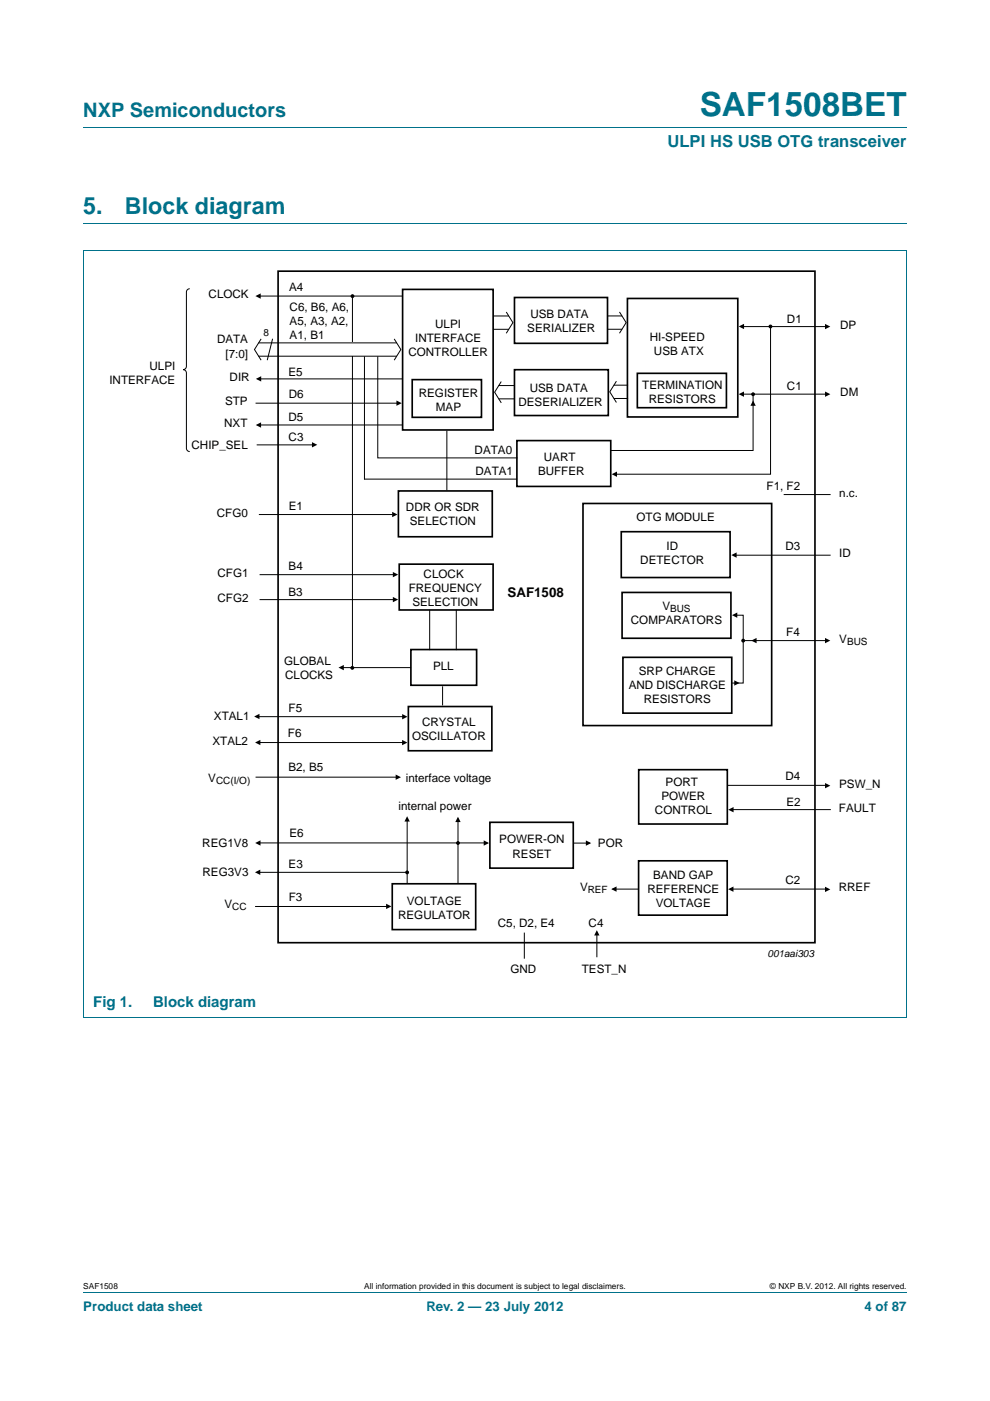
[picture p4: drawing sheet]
<svg xmlns="http://www.w3.org/2000/svg" width="210mm" height="297mm" viewBox="0 0 210 297" stroke-linecap="round" stroke-linejoin="round" font-family="sans-serif">
<path d="M17.7 27h174.6M17.6 53.1h174.7M17.7 47.4h174.6M17.7 53.1v162.5M192.3 53.1v162.5M17.6 215.7h174.7M17.7 273.9h174.6" fill="none" stroke="#00718a" stroke-width=".21"/>
<path d="M74.8 62.7v79" fill="none" stroke="#000" stroke-width=".21"/>
<path d="M73.8 72.5h2.1v3h-2.1z" fill="#fff"/>
<path d="M59 57.5h113.9v142.4h-113.9zM85.4 61.4h19.2v29.8h-19.2zM109.1 63.1h19.8v9.7h-19.8zM109.1 78.4h19.9v9.7h-19.9zM133.1 63.3h23.4v25.1h-23.4zM87.4 80.5h14.7v8h-14.7z" fill="none" stroke="#000" stroke-width=".35"/>
<path d="M54.5 62.8h30.9M57.8 71.8l-1.1 4.6M157.2 69.2h18.1M54.2 85.5h30.1M54.6 90.1h30.7M54.6 80.3h30.7M157.6 83.6h18.1" fill="none" stroke="#000" stroke-width=".21"/>
<path d="M135.2 79.2h18.9v7.2h-18.9z" fill="none" stroke="#000" stroke-width=".35"/>
<g fill="none" stroke="#000" stroke-width=".35">
<path d="M109.6 93.4h19.9v9.7h-19.9zM84.5 104.1h19.9v9.7h-19.9zM84.7 119.6h19.9v9.7h-19.9zM123.7 106.7h40v47.1h-40zM131.8 112.7h23.1v9.7h-23.1zM87.2 137.7h13.9v7.6h-13.9zM131.9 125.6h23.1v9.7h-23.1zM132.1 139.4h23.1v11.8h-23.1zM86.6 149.8h17.7v9.4h-17.7zM103.9 174.3h17.7v9.8h-17.7zM135.5 163.2h18.8v11.5h-18.8zM83.2 187.4h17.7v9.7h-17.7z"/>
<path d="M135.4 182.5h18.8v11.5h-18.8z"/>
</g>
<g fill="none" stroke="#000" stroke-width=".21">
<path d="M40.2 61.2a.7 .7 0 0 0-.7 .7v15.8a.7 .7 0 0 1-.7 .7 .7 .7 0 0 1 .7 .7v15.9a.7 .7 0 0 0 .7 .7M54.8 75.5h29.4M54.8 72.7h29.4M55.4 71.9l-1.4 2.2 1.4 2.3M77.3 75.6v26.1M80.1 75.6v21.5h29.7M83.6 71.9l1.4 2.2-1.4 2.3M104.6 67h3.3M104.6 69.8h3.3M107.4 66.1l1.4 2.3-1.4 2.3M128.9 69.8h3.1M128.9 67h3.1"/>
<path d="M131.4 66.1l1.4 2.3-1.4 2.3M163.4 69.5v31h-32.7M54.4 94.3h12.3M94.8 91.3v12.6M105.8 81.7h3.3M105.8 84.6h3.3M106.3 80.9l-1.4 2.3 1.4 2.2M130.2 84.5h3M130.2 81.7h3M130.7 80.8l-1.4 2.3 1.4 2.2M159.7 83.5v12h-30.3M54.9 109.1h28.4"/>
<path d="M77.2 101.6h32.5M155.6 117.7h20.6M166.2 104.9h10M55.1 121.8h28.3M55.1 127.1h28.3M91.1 129.3v8.5M96.8 129.3v8.5M156.1 130.4h1.5v14.4h-2.3M157.6 135.8h17.7M54.2 151.9h31.7M54.8 157.4h30.8M72.6 141.5h14.6"/>
<path d="M93.9 145.5v4.1M54.2 164.8h30.4M55.1 178.7h48.3M86.4 173.5v13.8M97.1 173.5v13.9M121.7 178.8h3.4M154.3 166.5h21.3M155 171.7h21.2M54.1 192.2h28.1M55.1 185h31.3M111.2 197.7v5.6M126.6 197.6v5.4"/>
<path d="M129.9 188.5h5.5M154.9 188.5h20.6"/>
</g>
<g fill="#000">
<path d="M54.2 62.8l1.1-.6v1.1zM156.7 69.2l1.1-.5v1.1zM175 68.7l1.1 .5-1.1 .6zM54.2 90.1l1.2-.6v1.2zM54.3 80.3l1.1-.5v1.1zM66.2 93.7l1.1 .6-1.1 .6zM84.1 84.9l1.1 .6-1.1 .5zM156.7 83.6l1.1-.6v1.1zM159.7 84.9l.6 1.1h-1.1zM175 83l1.1 .6-1.1 .5zM83.2 108.5l1.1 .6-1.1 .6zM129.7 100.5l1.2-.5v1.1z"/>
<path d="M155.1 117.7l1.1-.6v1.2zM83.3 121.3l1.2 .5-1.2 .6zM83.3 126.6l1.2 .5-1.2 .6zM155.2 130.4l1.2-.5v1.1zM159.3 135.8l1.2-.5v1.1zM175 135.3l1.1 .5-1.1 .6zM53.9 151.9l1.1-.6v1.2zM54.1 157.4l1.1-.5v1.1zM71.8 141.5l1.1-.5v1.1zM85.3 156.9l1.1 .5-1.1 .6zM85.3 151.4l1.1 .6-1.1 .5zM155.7 144.2l1.2 .6-1.2 .6z"/>
<path d="M54.1 178.7l1.2-.5v1.1zM83.9 164.2l1.2 .6-1.2 .5zM86.4 173.1l.5 1.1h-1.1zM97.1 173.2l.6 1.1h-1.1zM102.6 178.2l1.1 .5-1.1 .6zM124.3 178.2l1.1 .6-1.1 .5zM154.5 171.7l1.1-.6v1.1zM175 166l1.1 .6-1.1 .5zM54.1 184.9l1.1-.5v1.1zM81.9 191.6l1.1 .6-1.1 .5zM126.6 197.2l.6 1.1h-1.2zM129.6 188.5l1.2-.6v1.2z"/>
<path d="M154.4 188.5l1.2-.5v1.1zM175 188l1.1 .6-1.1 .5z"/>
</g>
<g fill="#000" stroke="#000" stroke-width=".25">
<circle cx="74.8" cy="62.8" r=".28"/>
<circle cx="163.4" cy="69.2" r=".28"/>
<circle cx="159.7" cy="83.6" r=".28"/>
<circle cx="157.6" cy="135.8" r=".28"/>
<circle cx="74.7" cy="141.6" r=".28"/>
<circle cx="97.1" cy="178.7" r=".28"/>
<circle cx="86.4" cy="185" r=".28"/>
</g>
<text font-size="7" fill="#00718a" x="148.4" y="24.6">SAF1508BET</text>
<g font-size="4.9" fill="#00718a">
<text x="17.7" y="45.4">5.</text>
<text x="26.5" y="45.4">Block diagram</text>
</g>
<text font-size="4.2" fill="#00718a" x="17.7" y="24.9">NXP Semiconductors</text>
<text font-size="3.5" fill="#00718a" x="141.6" y="31.1">ULPI HS USB OTG transceiver</text>
<g font-size="3.2" fill="#00718a">
<text x="19.8" y="213.6">Fig 1.</text>
<text x="32.5" y="213.6">Block diagram</text>
</g>
<text font-size="2.8" x="107.7" y="126.6">SAF1508</text>
<g font-size="2.8" fill="#00718a">
<text x="17.7" y="277.9">Product data sheet</text>
<text x="90.4" y="277.9">Rev. 2 — 23 July 2012</text>
<text x="183.4" y="277.9">4 of 87</text>
</g>
<g font-size="2.5">
<text x="44.2" y="63.3">CLOCK</text>
<text x="61.3" y="61.7">A4</text>
<text x="61.4" y="65.9">C6, B6, A6,</text>
<text x="61.4" y="68.9">A5, A3, A2,</text>
<text x="61.4" y="71.9">A1, B1</text>
<text x="92.3" y="69.5">ULPI</text>
<text x="111.8" y="70.4">SERIALIZER</text>
<text x="112.5" y="67.4">USB DATA</text>
<text x="166.9" y="68.5">D1</text>
<text x="178.2" y="69.7">DP</text>
<text x="46" y="72.8">DATA</text>
<text x="47.8" y="75.8">[7:0]</text>
<text x="86.6" y="75.5">CONTROLLER</text>
<text x="88.1" y="72.5">INTERFACE</text>
<text x="137.8" y="72.2">HI-SPEED</text>
<text x="138.7" y="75.2">USB ATX</text>
<text x="23.2" y="81.4">INTERFACE</text>
<text x="31.7" y="78.4">ULPI</text>
<text x="48.7" y="80.9">DIR</text>
<text x="61.2" y="79.7">E5</text>
<text x="112.4" y="83">USB DATA</text>
<text x="136.2" y="82.4">TERMINATION</text>
<text x="166.9" y="82.6">C1</text>
<text x="47.7" y="86">STP</text>
<text x="61.2" y="89.4">D5</text>
<text x="61.3" y="84.5">D6</text>
<text x="88.8" y="84.1">REGISTER</text>
<text x="92.5" y="87.1">MAP</text>
<text x="110" y="86">DESERIALIZER</text>
<text x="137.6" y="85.4">RESISTORS</text>
<text x="178.2" y="84.1">DM</text>
<text x="40.6" y="95.1">CHIP_SEL</text>
<text x="47.6" y="90.6">NXT</text>
<text x="61.2" y="93.5">C3</text>
<text x="100.7" y="96.3">DATA0</text>
<text x="100.9" y="100.8">DATA1</text>
<text x="114.1" y="100.7">BUFFER</text>
<text x="115.4" y="97.7">UART</text>
<text x="162.6" y="103.8">F1, F2</text>
<text x="178" y="105.3">n.c.</text>
<text x="46" y="109.6">CFG0</text>
<text x="61.3" y="108.1">E1</text>
<text x="86.1" y="108.4">DDR OR SDR</text>
<text x="86.9" y="111.4">SELECTION</text>
<text x="135" y="110.4">OTG MODULE</text>
<text x="135.8" y="119.7">DETECTOR</text>
<text x="141.4" y="116.7">ID</text>
<text x="166.6" y="116.7">D3</text>
<text x="178" y="118.2">ID</text>
<text x="46.1" y="122.3">CFG1</text>
<text x="61.2" y="120.8">B4</text>
<text x="86.7" y="125.5">FREQUENCY</text>
<text x="89.9" y="122.5">CLOCK</text>
<text x="46.1" y="127.6">CFG2</text>
<text x="61.2" y="126.3">B3</text>
<text x="87.5" y="128.5">SELECTION</text>
<text x="140.5" y="129.2">V</text>
<text x="133.8" y="132.3">COMPARATORS</text>
<text x="166.8" y="134.9">F4</text>
<text x="178" y="136.3">V</text>
<text x="60.3" y="141">GLOBAL</text>
<text x="91.8" y="142">PLL</text>
<text x="135.5" y="143.1">SRP CHARGE</text>
<text x="60.5" y="144">CLOCKS</text>
<text x="133.4" y="146.1">AND DISCHARGE</text>
<text x="136.5" y="149.1">RESISTORS</text>
<text x="45.4" y="152.6">XTAL1</text>
<text x="61.2" y="151">F5</text>
<text x="89.5" y="153.9">CRYSTAL</text>
<text x="45.1" y="157.9">XTAL2</text>
<text x="61.1" y="156.3">F6</text>
<text x="87.4" y="156.9">OSCILLATOR</text>
<text x="44.2" y="165.8">V</text>
<text x="61.2" y="163.5">B2, B5</text>
<text x="86.1" y="165.8">interface voltage</text>
<text x="141.2" y="166.7">PORT</text>
<text x="166.6" y="165.4">D4</text>
<text x="178" y="167">PSW_N</text>
<text x="84.5" y="171.7">internal power</text>
<text x="138.9" y="172.7">CONTROL</text>
<text x="140.3" y="169.7">POWER</text>
<text x="166.8" y="170.8">E2</text>
<text x="177.9" y="172.1">FAULT</text>
<text x="42.9" y="179.7">REG1V8</text>
<text x="61.4" y="177.4">E6</text>
<text x="105.9" y="178.8">POWER-ON</text>
<text x="126.8" y="179.6">POR</text>
<text x="43" y="185.8">REG3V3</text>
<text x="61.2" y="183.9">E3</text>
<text x="108.7" y="181.8">RESET</text>
<text x="61.2" y="191.1">F3</text>
<text x="86.3" y="191.8">VOLTAGE</text>
<text x="123" y="188.8">V</text>
<text x="137.3" y="189.3">REFERENCE</text>
<text x="138.5" y="186.3">BAND GAP</text>
<text x="166.6" y="187.4">C2</text>
<text x="177.9" y="189">RREF</text>
<text x="47.6" y="192.5">V</text>
<text x="84.4" y="194.8">REGULATOR</text>
<text x="105.6" y="196.6">C5, D2, E4</text>
<text x="124.8" y="196.5">C4</text>
<text x="139.1" y="192.3">VOLTAGE</text>
<text x="108.3" y="206.3">GND</text>
<text x="123.4" y="206.3">TEST_N</text>
</g>
<g font-size="2.1">
<text x="55.9" y="71.2">8</text>
<text x="142.1" y="129.7">BUS</text>
<text x="179.7" y="136.8">BUS</text>
<text x="45.8" y="166.3">CC(I/O)</text>
<text x="124.7" y="189.3">REF</text>
<text x="49.3" y="193">CC</text>
<text x="162.8" y="202.9">001aai303</text>
</g>
<g font-size="1.8">
<text x="17.7" y="273.3">SAF1508</text>
<text x="77.3" y="273.3">All information provided in this document is subject to legal disclaimers.</text>
<text x="163.3" y="273.3">© NXP B.V. 2012. All rights reserved.</text>
</g>
</svg>
